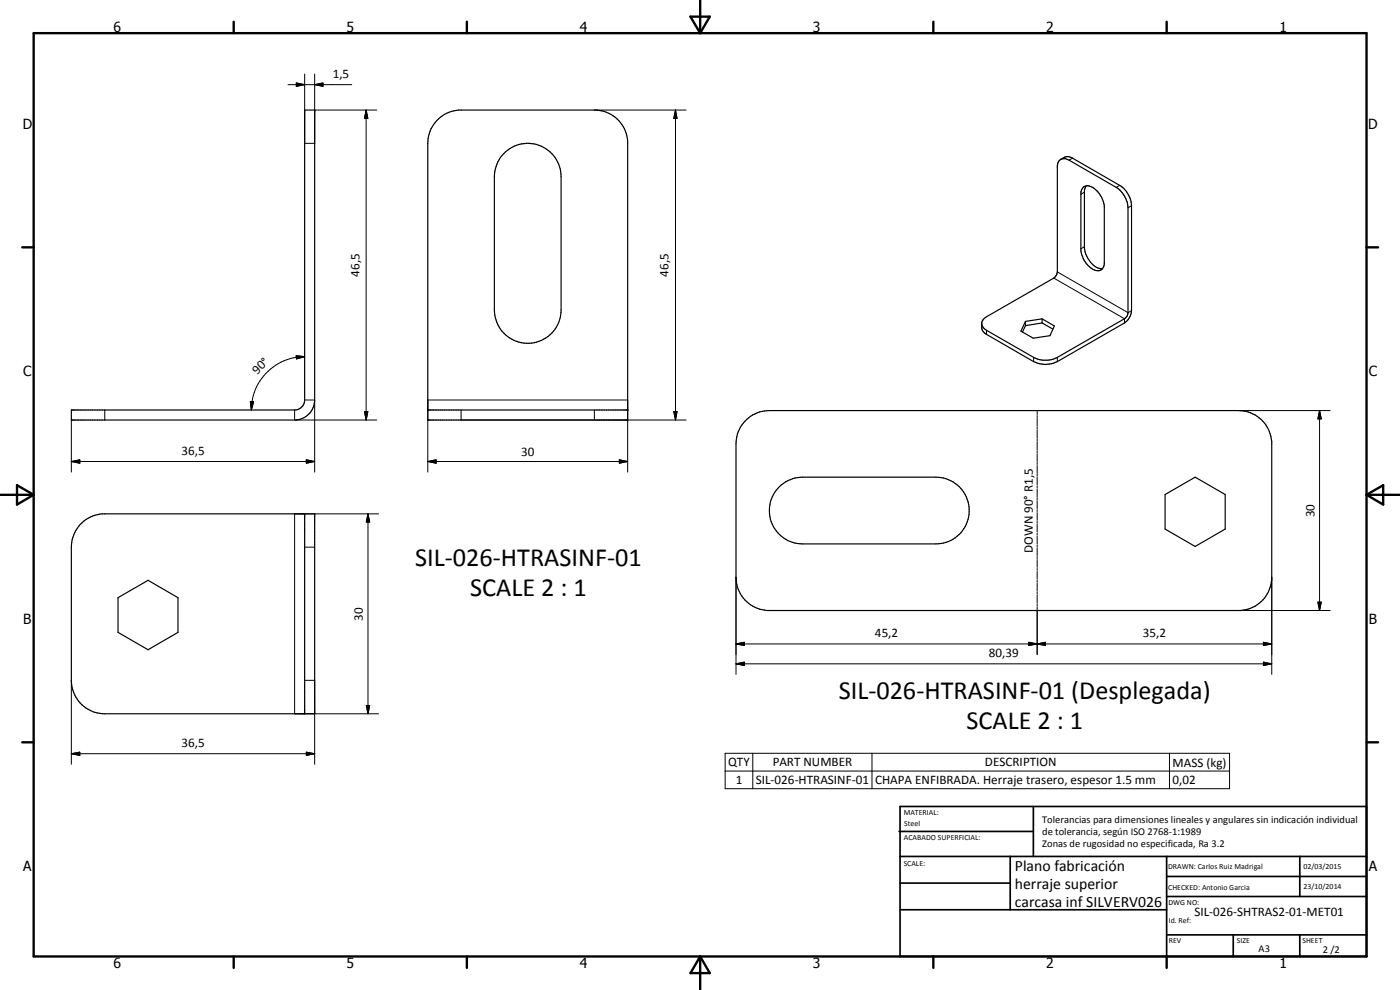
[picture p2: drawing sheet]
<svg xmlns="http://www.w3.org/2000/svg" width="420mm" height="297mm" viewBox="0 0 420 297" stroke-linecap="round" stroke-linejoin="round" font-family="sans-serif">
<g fill="none" stroke="#000" stroke-width=".35">
<path d="M91.4 33h3v87a6.1 6.1 0 0 1-6 6h-67v-3h67a3 3 0 0 0 3-3zM131.1 36.2a10.2 10.2 0 0 1 6.5-3.2h41.5a10.1 10.1 0 0 1 9.3 9.3v83.7h-60v-83l.5-3a8.8 8.8 0 0 1 2.2-3.8zM151.7 45.6a10 10 0 0 1 10.8-1.7 10 10 0 0 1 5.9 9.1v40a10 10 0 0 1-10 10 10 10 0 0 1-10-10v-40a10.4 10.4 0 0 1 3.3-7.4zM318.3 47.8l1.6-.8 1.7 .3 14.4 8.3a7.9 7.9 0 0 1 3.6 6.1v31.5a4.9 4.9 0 0 1-2.1 3.7l-20.2 11.6a8.3 8.3 0 0 1-7.1 0l-14.1-8.2-1.1-.9-.4-1.1a2.67 2.67 0 0 1 .4-2.2l1.1-1.1 20.2-11.6 .8-1 .2-.8v-31.9a2.11 2.11 0 0 1 1.2-2 2.11 2.11 0 0 1 2.3 .3l14.2 8.2a7.8 7.8 0 0 1 3.5 6.2v31.4l-.1 .8-.9 1-20.2 11.6a7.6 7.6 0 0 1-7.1 0l-14.5-8.3-.9-1.1-.2-.6M325.1 56.2a3.1 3.1 0 0 1 4.1 1.1 7.8 7.8 0 0 1 2.2 4.6v17.2a2.13 2.13 0 0 1-1.3 2.1 2.13 2.13 0 0 1-2.4-.6 7.7 7.7 0 0 1-3.3-5.5v-17.3zM326 55.8l-.6 1.5v17.2a7 7 0 0 0 5.1 6.1h.4M307.8 96.4v1.3M307.8 97.7l-.9 1.9M312.7 95.7l3.7 2.1-1.3 2.9-5 .8-3.7-2.1 1.4-3M312.7 95.7l-4.9 .7M312.7 95.7v1.2M312.7 96.9l3.3 1.9"/>
<path d="M312.7 96.9l-4.9 .8M128.4 123h60M223.6 126.4a10.2 10.2 0 0 1 7.3-3.2h140.8a10 10 0 0 1 10 9.3v41.4a10.1 10.1 0 0 1-9.3 9.3h-142.2a10 10 0 0 1-9.3-10v-40a9.8 9.8 0 0 1 2.7-6.8zM24.1 157.4a10.2 10.2 0 0 1 6.6-3.2h63.7v60h-63a10 10 0 0 1-10-10.1v-39.9a10.3 10.3 0 0 1 2.7-6.8zM91.4 154.2v60M234 146a10 10 0 0 1 6.9-2.8h40a10 10 0 0 1 10 10 10 10 0 0 1-10 10h-40a10 10 0 0 1-9.3-6.3 10 10 0 0 1 2.4-10.9zM349.7 148.4l9-5.2 9 5.2v10.3l-9 5.3-9-5.3zM35.4 179.3l9-5.2 9 5.2v10.4l-9 5.2-9-5.2z"/>
</g>
<g fill="none" stroke="#000" stroke-width=".3">
<path d="M86.4 25.4h19.2M88.9 24.9l2.5 .5-2.5 .5zM91.4 22.2v20.8h3v-20.8M94.4 25.4l2.5-.5v1zM94.4 33h18.7M109.9 33l.5 2.5h-1zM109.9 33v93M178.4 33h27.5M202.7 33l.5 2.5h-1zM202.7 33v93M321.9 47.5l-1.1 .5M325.4 57.7l-1 .6"/>
<path d="M336 55.6l-1 .6M325.4 74l-1 .6M339.6 61.7l-1.1 .7M296.1 99.1v1.2M316.3 83.4l21.2 12.2v1.3M317.3 81.6l21.2 12.2 1.1-.6M88.9 106.7l2.5 .3-2.4 .7zM91.4 107a16 16 0 0 0-16 16M310.2 107.2v1.3M317.3 107.2v1.3M21.4 138.5l2.5-.5v1zM21.4 138.5h73"/>
<path d="M21.4 126v15.6M31.4 123v3M75.1 120.5l1 .1-.7 2.4zM88.4 123v3h24.7M91.4 120h3v21.6M91.9 138l2.5 .5-2.5 .5zM109.4 123.5h1l-.5 2.5zM128.4 138.5l2.5-.5v1zM128.4 138.5h60M138.4 123v3h67.5M178.4 123v3M185.9 138l2.5 .5-2.5 .5z"/>
<path d="M202.2 123.5h1l-.5 2.5zM311.3 123.2v1.2M311.3 124.7v.6M311.3 125.5v2.4M311.3 128.2v.6M311.3 129.1v2.3M311.3 131.7v.6M311.3 132.6v2.4M311.3 135.3v.5M311.3 136.1v2.4M311.3 138.8v.6M311.3 139.7v2.3"/>
<path d="M371.7 123.2h27.5M396 123.2l.5 2.5h-1zM396 123.2v60M110.4 154.2l.5 2.4h-1zM110.4 154.2v60M113.6 154.2h-25.2v60h25.2M128.4 141.6v-21.6h60v21.6M311.3 142.3v.6M311.3 143.2v2.3M311.3 145.8v.6M311.3 146.7v2.4M311.3 149.4v.5"/>
<path d="M311.3 150.2v2.4M311.3 152.9v.6M311.3 153.8v2.3M311.3 156.4v.6M311.3 157.3v2.3M311.3 159.9v.6M91.4 164.2h3M220.9 173.2v29.2M311.3 160.8v2.4M311.3 163.5v.6M311.3 164.4v2.3M311.3 167v.6"/>
<path d="M311.3 167.9v2.3M311.3 170.6v.5M311.3 171.4v2.4M311.3 174.1v.6M311.3 175v2.3M311.3 177.6v.6M311.3 178.5v2.3M381.7 173.2v29.2M220.9 193.2l2.5-.5v1zM220.9 199.2l2.5-.5v1zM220.9 193.2h160.8M220.9 199.2h160.8"/>
<path d="M308.8 192.7l2.5 .5-2.5 .5zM311.3 193.2l2.5-.5v1zM311.3 181.1v.6M311.3 182v14.4M371.7 183.2h27.5M379.2 198.7l2.5 .5-2.5 .5zM379.2 192.7l2.5 .5-2.5 .5zM395.5 180.7h1l-.5 2.5zM21.4 204.1v25.2M91.4 204.1h3v25.2M109.9 211.7h1l-.5 2.5zM21.4 226.1l2.5-.4v1z"/>
<path d="M21.4 226.1h73M91.9 225.7l2.5 .4-2.5 .6zM217.6 226h151.4v10.6h-151.4zM217.6 231.4h151.4M225.9 226v10.6M261.7 226v10.6M351 226v10.6"/>
</g>
<g fill="#000">
<circle cx="91.4" cy="33" r=".18"/>
<circle cx="94.4" cy="33" r=".18"/>
<circle cx="188.4" cy="123" r=".18"/>
<circle cx="188.4" cy="126" r=".18"/>
<circle cx="91.4" cy="154.2" r=".18"/>
<circle cx="94.4" cy="154.2" r=".18"/>
</g>
<g fill="none" stroke="#000" stroke-width=".71">
<path d="M10.1 9.9h400v277.1h-400zM70.1 6.5v3.4M140.1 6.5v3.4M207.2 5h5.8l-2.9 4.9zM210.1 0v9.9M280.1 6.5v3.4M350.1 6.5v3.4M6.7 74.2h3.4M410.1 74.2h3.5M.1 148.5h10M5.1 145.6l5 2.9-5 2.9zM410.1 148.5h10"/>
<path d="M410.1 148.5l5-2.9v5.8zM6.7 222.7h3.4M410.1 222.7h3.5M70.1 287v3.4M140.1 287v3.4M210.1 287v10M210.1 287l2.9 5h-5.8zM280.1 287v3.4M350.1 287v3.4"/>
</g>
<g fill="none" stroke="#000" stroke-width=".51">
<path d="M269.8 249.5h40.3M270.1 242h140v45h-140zM270.1 257h140M303.2 257v16M310.1 242v15M350.1 257v30M390.1 257v12M270.1 265h33.1M270.1 273h80M350.1 269h60M350.1 263h60M350.1 280.5h60"/>
<path d="M370.1 280.5v6.5M390.1 280.5v6.5"/>
</g>
<g fill="#000">
<path d="M88.9 24.9l2.5 .5-2.5 .5zM94.4 25.4l2.5-.5v1zM109.9 33l.5 2.5h-1zM202.7 33l.5 2.5h-1zM88.9 106.7l2.5 .3-2.4 .7zM21.4 138.5l2.5-.5v1zM75.1 120.5l1 .1-.7 2.4zM91.9 138l2.5 .5-2.5 .5zM109.4 123.5h1l-.5 2.5zM128.4 138.5l2.5-.5v1zM185.9 138l2.5 .5-2.5 .5zM202.2 123.5h1l-.5 2.5z"/>
<path d="M396 123.2l.5 2.5h-1zM110.4 154.2l.5 2.4h-1zM220.9 193.2l2.5-.5v1zM220.9 199.2l2.5-.5v1zM308.8 192.7l2.5 .5-2.5 .5zM311.3 193.2l2.5-.5v1zM379.2 198.7l2.5 .5-2.5 .5zM379.2 192.7l2.5 .5-2.5 .5zM395.5 180.7h1l-.5 2.5zM109.9 211.7h1l-.5 2.5zM21.4 226.1l2.5-.4v1zM91.9 225.7l2.5 .4-2.5 .6z"/>
</g>
<g font-size="7.9">
<text x="124.6" y="169.7">SIL-026-HTRASINF-01</text>
<text x="141.1" y="178.7">SCALE 2 : 1</text>
<text x="251.7" y="209.7">SIL-026-HTRASINF-01 (Desplegada)</text>
<text x="290.1" y="218.7">SCALE 2 : 1</text>
</g>
<g font-size="4.7">
<text x="304.6" y="261.2">Plano fabricación</text>
<text x="304.6" y="266.6">herraje superior</text>
<text x="304.6" y="272">carcasa inf SILVERV026</text>
</g>
<g font-size="4.2">
<text x="34" y="9.6">6</text>
<text x="104" y="9.6">5</text>
<text x="174" y="9.6">4</text>
<text x="244" y="9.6">3</text>
<text x="314" y="9.6">2</text>
<text x="384" y="9.6">1</text>
<text x="6.8" y="38.7">D</text>
<text x="410.6" y="38.7">D</text>
<text x="7" y="112.9">C</text>
<text x="410.8" y="112.9">C</text>
<text x="7" y="187.1">B</text>
<text x="410.8" y="187.1">B</text>
<text x="7" y="261.4">A</text>
<text x="410.8" y="261.4">A</text>
<text x="34" y="290.4">6</text>
<text x="104" y="290.4">5</text>
<text x="174" y="290.4">4</text>
<text x="244" y="290.4">3</text>
<text x="314" y="290.4">2</text>
<text x="384" y="290.4">1</text>
</g>
<g font-size="3.9">
<text x="99.9" y="23.3">1,5</text>
<text x="107.9" y="83" transform="rotate(-90 107.9 83)">46,5</text>
<text x="200.6" y="83" transform="rotate(-90 200.6 83)">46,5</text>
<text x="77.2" y="112.5" transform="rotate(-45 77.2 112.5)">90°</text>
<text x="54.5" y="136.4">36,5</text>
<text x="156.4" y="136.9">30</text>
<text x="394.5" y="155.2" transform="rotate(-90 394.5 155.2)">30</text>
<text x="310" y="165.9" transform="rotate(-90 310 165.9)">DOWN 90° R1,5</text>
<text x="108.9" y="186.2" transform="rotate(-90 108.9 186.2)">30</text>
<text x="262.6" y="191.1">45,2</text>
<text x="343" y="191.1">35,2</text>
<text x="296.8" y="197.1">80,39</text>
<text x="54.5" y="224.1">36,5</text>
<text x="218.5" y="230">QTY</text>
<text x="231.9" y="230">PART NUMBER</text>
<text x="295.6" y="230">DESCRIPTION</text>
<text x="351.9" y="230">MASS (kg)</text>
<text x="220.8" y="235.2">1</text>
<text x="226.8" y="235.2">SIL-026-HTRASINF-01</text>
<text x="262.6" y="235.3">CHAPA ENFIBRADA. Herraje trasero, espesor 1.5 mm</text>
<text x="351.9" y="235.2">0,02</text>
<text x="358.5" y="275">SIL-026-SHTRAS2-01-MET01</text>
</g>
<g font-size="3.1">
<text x="312.7" y="246.8">Tolerancias para dimensiones lineales y angulares sin indicación individual</text>
<text x="312.7" y="250.4">de tolerancia, según ISO 2768-1:1989</text>
<text x="312.7" y="254">Zonas de rugosidad no especificada, Ra 3.2</text>
<text x="377.7" y="285.6">A3</text>
<text x="397" y="285.9">2 /2</text>
</g>
<g font-size="2.4">
<text x="271.2" y="244.4">MATERIAL:</text>
<text x="271.3" y="252">ACABADO SUPERFICIAL:</text>
<text x="271.4" y="247.9">Steel</text>
<text x="271.2" y="259.7">SCALE:</text>
<text x="350.6" y="260.8">DRAWN: Carlos Ruiz Madrigal</text>
<text x="391.2" y="260.6">02/03/2015</text>
<text x="350.6" y="267">CHECKED: Antonio Garcia</text>
<text x="391.2" y="266.7">23/10/2014</text>
<text x="350.6" y="271.4">DWG NO:</text>
<text x="350.8" y="276.9">Id. Ref:</text>
<text x="350.8" y="282.8">REV</text>
<text x="371.2" y="282.9">SIZE</text>
<text x="390.9" y="282.9">SHEET</text>
</g>
</svg>
